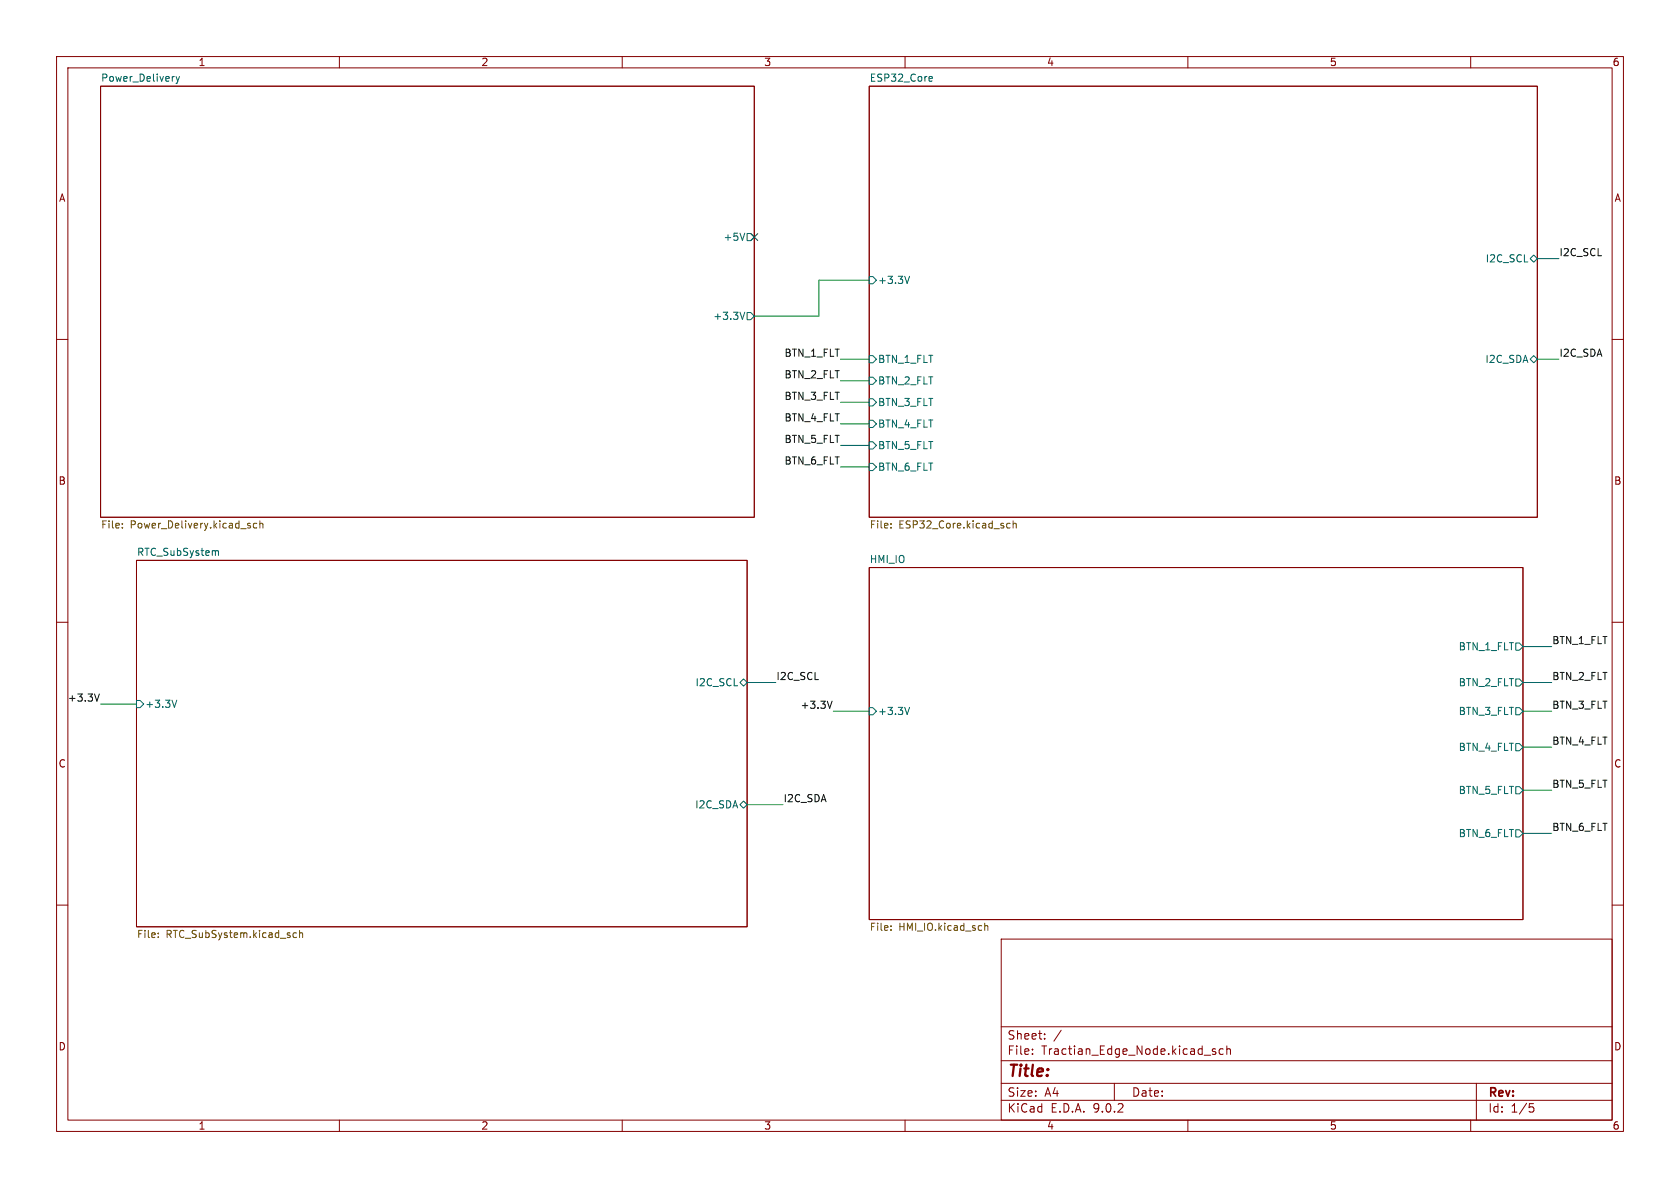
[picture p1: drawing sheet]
(kicad_sch
 (version 20250114)
 (generator "eeschema")
 (generator_version "9.0")
 (paper "A4")
 (lib_symbols)
 (no_connect
  (at 133.35 41.91))
 (wire
  (pts (xy 132.08 120.65) (xy 137.16 120.65))
  (stroke (width 0) (type default)))
 (wire
  (pts (xy 269.24 132.08) (xy 274.32 132.08))
  (stroke (width 0) (type default)))
 (wire
  (pts (xy 269.24 147.32) (xy 274.32 147.32))
  (stroke (width 0) (type default)))
 (wire
  (pts (xy 269.24 125.73) (xy 274.32 125.73))
  (stroke (width 0) (type default)))
 (wire
  (pts (xy 148.59 78.74) (xy 153.67 78.74))
  (stroke (width 0) (type default)))
 (wire
  (pts (xy 148.59 71.12) (xy 153.67 71.12))
  (stroke (width 0) (type default)))
 (wire
  (pts (xy 148.59 74.93) (xy 153.67 74.93))
  (stroke (width 0) (type default)))
 (wire
  (pts (xy 144.78 49.53) (xy 153.67 49.53))
  (stroke (width 0) (type default)))
 (wire
  (pts (xy 269.24 139.7) (xy 274.32 139.7))
  (stroke (width 0) (type default)))
 (wire
  (pts (xy 147.32 125.73) (xy 153.67 125.73))
  (stroke (width 0) (type default)))
 (wire
  (pts (xy 148.59 82.55) (xy 153.67 82.55))
  (stroke (width 0) (type default)))
 (wire
  (pts (xy 132.08 142.24) (xy 138.43 142.24))
  (stroke (width 0) (type default)))
 (wire
  (pts (xy 144.78 55.88) (xy 144.78 49.53))
  (stroke (width 0) (type default)))
 (wire
  (pts (xy 271.78 63.5) (xy 275.59 63.5))
  (stroke (width 0) (type default)))
 (wire
  (pts (xy 269.24 120.65) (xy 274.32 120.65))
  (stroke (width 0) (type default)))
 (wire
  (pts (xy 271.78 45.72) (xy 275.59 45.72))
  (stroke (width 0) (type default)))
 (wire
  (pts (xy 133.35 55.88) (xy 144.78 55.88))
  (stroke (width 0) (type default)))
 (wire
  (pts (xy 148.59 67.31) (xy 153.67 67.31))
  (stroke (width 0) (type default)))
 (wire
  (pts (xy 148.59 63.5) (xy 153.67 63.5))
  (stroke (width 0) (type default)))
 (wire
  (pts (xy 269.24 114.3) (xy 274.32 114.3))
  (stroke (width 0) (type default)))
 (wire
  (pts (xy 17.78 124.46) (xy 24.13 124.46))
  (stroke (width 0) (type default)))
 (label "I2C_SCL"
  (at 137.16 120.65 0)
  (effects (font (size 1.27 1.27)) (justify left bottom)))
 (label "I2C_SDA"
  (at 275.59 63.5 0)
  (effects (font (size 1.27 1.27)) (justify left bottom)))
 (label "+3.3V"
  (at 147.32 125.73 180)
  (effects (font (size 1.27 1.27)) (justify right bottom)))
 (label "I2C_SDA"
  (at 138.43 142.24 0)
  (effects (font (size 1.27 1.27)) (justify left bottom)))
 (label "I2C_SCL"
  (at 275.59 45.72 0)
  (effects (font (size 1.27 1.27)) (justify left bottom)))
 (label "BTN_3_FLT"
  (at 274.32 125.73 0)
  (effects (font (size 1.27 1.27)) (justify left bottom)))
 (label "BTN_6_FLT"
  (at 274.32 147.32 0)
  (effects (font (size 1.27 1.27)) (justify left bottom)))
 (label "BTN_5_FLT"
  (at 148.59 78.74 180)
  (effects (font (size 1.27 1.27)) (justify right bottom)))
 (label "BTN_1_FLT"
  (at 274.32 114.3 0)
  (effects (font (size 1.27 1.27)) (justify left bottom)))
 (label "BTN_2_FLT"
  (at 148.59 67.31 180)
  (effects (font (size 1.27 1.27)) (justify right bottom)))
 (label "BTN_6_FLT"
  (at 148.59 82.55 180)
  (effects (font (size 1.27 1.27)) (justify right bottom)))
 (label "BTN_4_FLT"
  (at 274.32 132.08 0)
  (effects (font (size 1.27 1.27)) (justify left bottom)))
 (label "+3.3V"
  (at 17.78 124.46 180)
  (effects (font (size 1.27 1.27)) (justify right bottom)))
 (label "BTN_3_FLT"
  (at 148.59 71.12 180)
  (effects (font (size 1.27 1.27)) (justify right bottom)))
 (label "BTN_2_FLT"
  (at 274.32 120.65 0)
  (effects (font (size 1.27 1.27)) (justify left bottom)))
 (label "BTN_4_FLT"
  (at 148.59 74.93 180)
  (effects (font (size 1.27 1.27)) (justify right bottom)))
 (label "BTN_1_FLT"
  (at 148.59 63.5 180)
  (effects (font (size 1.27 1.27)) (justify right bottom)))
 (label "BTN_5_FLT"
  (at 274.32 139.7 0)
  (effects (font (size 1.27 1.27)) (justify left bottom)))
 (sheet
  (at 153.67 100.33)
  (size 115.57 62.23)
  (exclude_from_sim no)
  (in_bom yes)
  (on_board yes)
  (dnp no)
  (fields_autoplaced yes)
  (stroke (width 0.1524) (type solid))
  (fill (color 0 0 0 0.0000))
  (property "Sheetname" "HMI_IO" (at 153.67 99.6184 0) (effects (font (size 1.27 1.27)) (justify left bottom)))
  (property "Sheetfile" "HMI_IO.kicad_sch" (at 153.67 163.1446 0) (effects (font (size 1.27 1.27)) (justify left top)))
  (pin "+3.3V" input (at 153.67 125.73 180) (effects (font (size 1.27 1.27)) (justify left)))
  (pin "BTN_1_FLT" output (at 269.24 114.3 0) (effects (font (size 1.27 1.27)) (justify right)))
  (pin "BTN_2_FLT" output (at 269.24 120.65 0) (effects (font (size 1.27 1.27)) (justify right)))
  (pin "BTN_3_FLT" output (at 269.24 125.73 0) (effects (font (size 1.27 1.27)) (justify right)))
  (pin "BTN_4_FLT" output (at 269.24 132.08 0) (effects (font (size 1.27 1.27)) (justify right)))
  (pin "BTN_5_FLT" output (at 269.24 139.7 0) (effects (font (size 1.27 1.27)) (justify right)))
  (pin "BTN_6_FLT" output (at 269.24 147.32 0) (effects (font (size 1.27 1.27)) (justify right))))
 (sheet
  (at 153.67 15.24)
  (size 118.11 76.2)
  (exclude_from_sim no)
  (in_bom yes)
  (on_board yes)
  (dnp no)
  (fields_autoplaced yes)
  (stroke (width 0.1524) (type solid))
  (fill (color 0 0 0 0.0000))
  (property "Sheetname" "ESP32_Core" (at 153.67 14.5284 0) (effects (font (size 1.27 1.27)) (justify left bottom)))
  (property "Sheetfile" "ESP32_Core.kicad_sch" (at 153.67 92.0246 0) (effects (font (size 1.27 1.27)) (justify left top)))
  (pin "+3.3V" input (at 153.67 49.53 180) (effects (font (size 1.27 1.27)) (justify left)))
  (pin "BTN_1_FLT" input (at 153.67 63.5 180) (effects (font (size 1.27 1.27)) (justify left)))
  (pin "BTN_2_FLT" input (at 153.67 67.31 180) (effects (font (size 1.27 1.27)) (justify left)))
  (pin "BTN_3_FLT" input (at 153.67 71.12 180) (effects (font (size 1.27 1.27)) (justify left)))
  (pin "BTN_4_FLT" input (at 153.67 74.93 180) (effects (font (size 1.27 1.27)) (justify left)))
  (pin "BTN_5_FLT" input (at 153.67 78.74 180) (effects (font (size 1.27 1.27)) (justify left)))
  (pin "BTN_6_FLT" input (at 153.67 82.55 180) (effects (font (size 1.27 1.27)) (justify left)))
  (pin "I2C_SCL" bidirectional (at 271.78 45.72 0) (effects (font (size 1.27 1.27)) (justify right)))
  (pin "I2C_SDA" bidirectional (at 271.78 63.5 0) (effects (font (size 1.27 1.27)) (justify right))))
 (sheet
  (at 17.78 15.24)
  (size 115.57 76.2)
  (exclude_from_sim no)
  (in_bom yes)
  (on_board yes)
  (dnp no)
  (fields_autoplaced yes)
  (stroke (width 0.1524) (type solid))
  (fill (color 0 0 0 0.0000))
  (property "Sheetname" "Power_Delivery" (at 17.78 14.5284 0) (effects (font (size 1.27 1.27)) (justify left bottom)))
  (property "Sheetfile" "Power_Delivery.kicad_sch" (at 17.78 92.0246 0) (effects (font (size 1.27 1.27)) (justify left top)))
  (pin "+3.3V" output (at 133.35 55.88 0) (effects (font (size 1.27 1.27)) (justify right)))
  (pin "+5V" output (at 133.35 41.91 0) (effects (font (size 1.27 1.27)) (justify right))))
 (sheet
  (at 24.13 99.06)
  (size 107.95 64.77)
  (exclude_from_sim no)
  (in_bom yes)
  (on_board yes)
  (dnp no)
  (fields_autoplaced yes)
  (stroke (width 0.1524) (type solid))
  (fill (color 0 0 0 0.0000))
  (property "Sheetname" "RTC_SubSystem" (at 24.13 98.3484 0) (effects (font (size 1.27 1.27)) (justify left bottom)))
  (property "Sheetfile" "RTC_SubSystem.kicad_sch" (at 24.13 164.4146 0) (effects (font (size 1.27 1.27)) (justify left top)))
  (pin "+3.3V" input (at 24.13 124.46 180) (effects (font (size 1.27 1.27)) (justify left)))
  (pin "I2C_SCL" bidirectional (at 132.08 120.65 0) (effects (font (size 1.27 1.27)) (justify right)))
  (pin "I2C_SDA" bidirectional (at 132.08 142.24 0) (effects (font (size 1.27 1.27)) (justify right))))
 (sheet_instances
  (path ""
   (page "1")))
 (embedded_fonts no))
